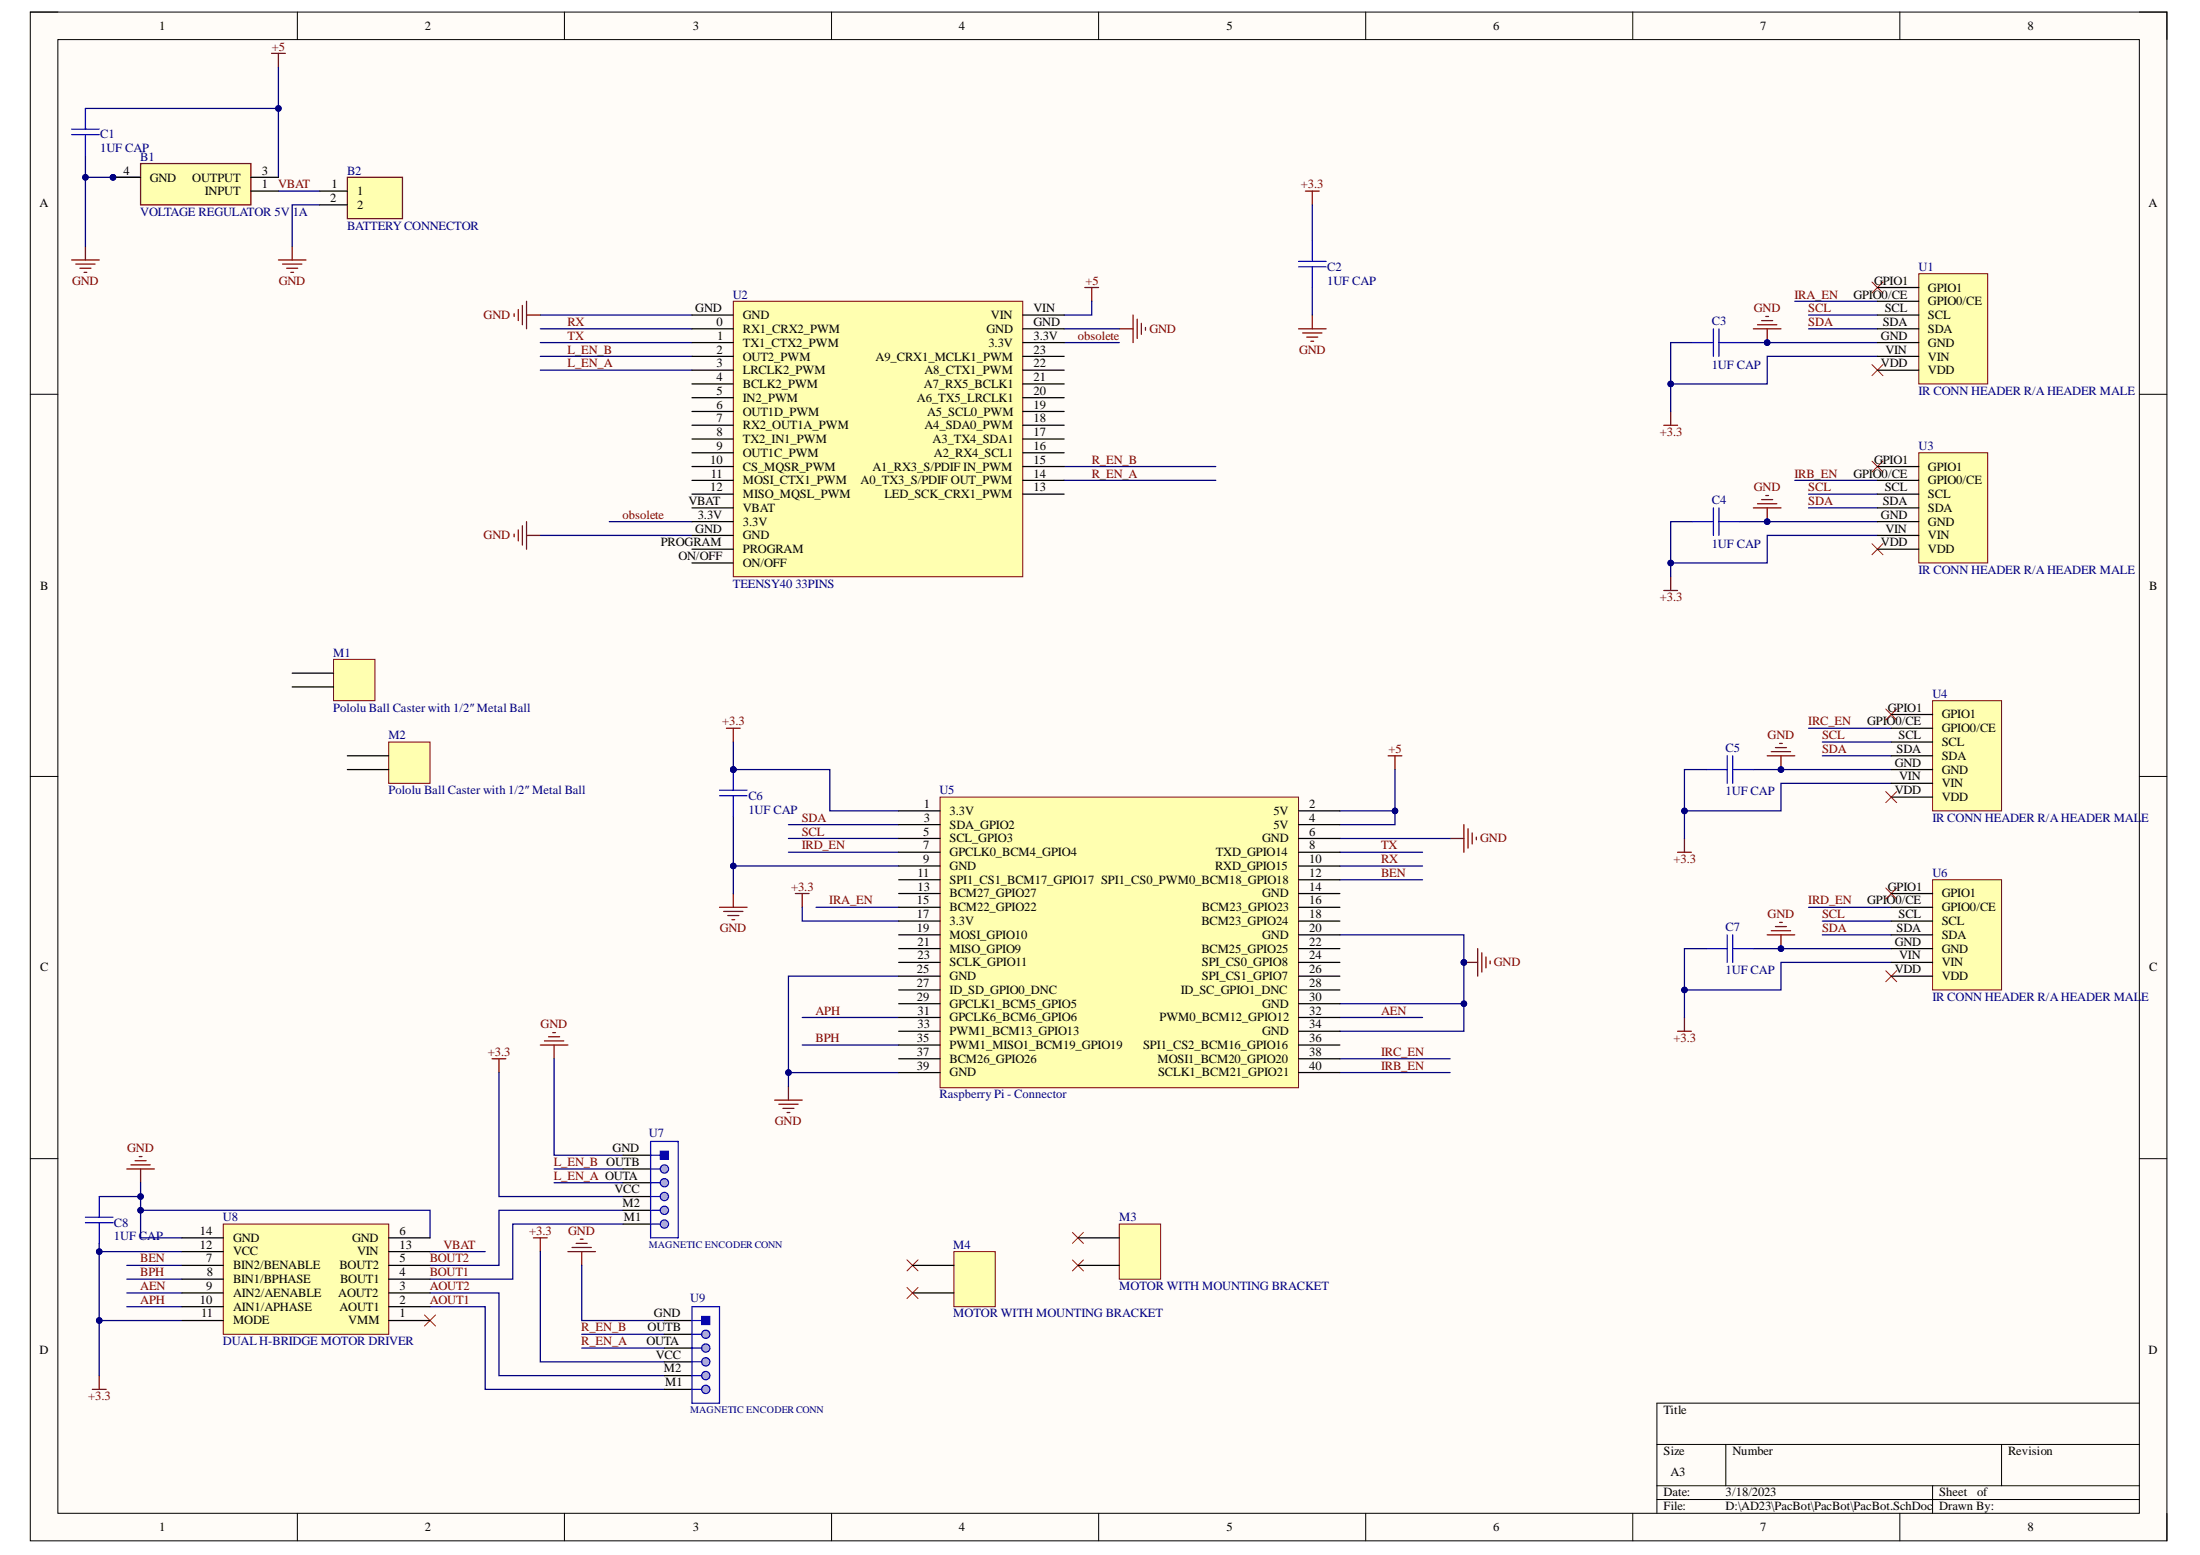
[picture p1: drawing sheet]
# Altium project PacBot.PrjPcb
1 sheet, 23 parts. Net scope: global (net labels, ports and power ports of the same name join across sheets).
Board file: PacBot.PcbDoc

## Sheet PacBot.SchDoc: PacBot PCB
size A3; DrawnBy: Jack Wang; SheetNumber: 1; SheetTotal: 1

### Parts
B1  VOLTAGE REGULATOR 5V 1A  [D2PAK-STB35NF10T4]
B2  BATTERY CONNECTOR  [TE_440054-2]
C1  1UF CAP  [CAPC1608X90N]
C2  1UF CAP  [CAPC1608X90N]
C3  1UF CAP  [CAPC1608X90N]
C4  1UF CAP  [CAPC1608X90N]
C5  1UF CAP  [CAPC1608X90N]
C6  1UF CAP  [CAPC1608X90N]
C7  1UF CAP  [CAPC1608X90N]
C8  1UF CAP  [CAPC1608X90N]
M1  Pololu Ball Caster with 1/2″ Metal Ball  [Ball_Caster]
M2  Pololu Ball Caster with 1/2″ Metal Ball  [Ball_Caster]
M3  MOTOR WITH MOUNTING BRACKET  [MOTOR]
M4  MOTOR WITH MOUNTING BRACKET  [MOTOR]
U1  IR CONN HEADER R/A HEADER MALE  [VL6180X]
U2  TEENSY40 33PINS  [TEENSY40]
U3  IR CONN HEADER R/A HEADER MALE  [VL6180X]
U4  IR CONN HEADER R/A HEADER MALE  [VL6180X]
U5  Raspberry Pi - Connector  [RPY]
U6  IR CONN HEADER R/A HEADER MALE  [VL6180X]
U7  MAGNETIC ENCODER CONN  [61300611121]
U8  DUAL H-BRIDGE MOTOR DRIVER  [DRV8835]
U9  MAGNETIC ENCODER CONN  [61300611121]

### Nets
+3.3: C2.1 C3.1 C4.1 C5.1 C6.2 C7.1 C8.1 U1.VIN U3.VIN U4.VIN U5.1(3.3V) U5.17(3.3V) U6.VIN U7.VCC U8.11(MODE) U8.12(VCC) U9.VCC
+5: B1.3(OUTPUT) C1.1 U2.VIN U5.2(5V) U5.4(5V)
GND: B1.4(GND) B2.2 C1.2 C2.2 C3.2 C4.2 C5.2 C6.1 C7.2 C8.2 U1.GND U2.GND U3.GND U4.GND U5.6(GND) U5.9(GND) U5.20(GND) U5.25(GND) U5.30(GND) U5.34(GND) U5.39(GND) U6.GND U7.GND U8.6(GND) U8.14(GND) U9.GND
AEN: U5.32(PWM0_BCM12_GPIO12) U8.9(AIN2/AENABLE)
AOUT1: U8.2(AOUT1) U9.M1
AOUT2: U8.3(AOUT2) U9.M2
APH: U5.31(GPCLK6_BCM6_GPIO6) U8.10(AIN1/APHASE)
BEN: U5.12(SPI1_CS0_PWM0_BCM18_GPIO18) U8.7(BIN2/BENABLE)
BOUT1: U7.M1 U8.4(BOUT1)
BOUT2: U7.M2 U8.5(BOUT2)
BPH: U5.35(PWM1_MISO1_BCM19_GPIO19) U8.8(BIN1/BPHASE)
IRA_EN: U1.GPIO0/CE U5.15(BCM22_GPIO22)
IRB_EN: U3.GPIO0/CE U5.40(SCLK1_BCM21_GPIO21)
IRC_EN: U4.GPIO0/CE U5.38(MOSI1_BCM20_GPIO20)
IRD_EN: U5.7(GPCLK0_BCM4_GPIO4) U6.GPIO0/CE
L_EN_A: U2.3(LRCLK2_PWM) U7.OUTA
L_EN_B: U2.2(OUT2_PWM) U7.OUTB
obsolete: U2.3.3V
R_EN_A: U2.14(A0_TX3_S/PDIF_OUT_PWM) U9.OUTA
R_EN_B: U2.15(A1_RX3_S/PDIF_IN_PWM) U9.OUTB
RX: U2.0(RX1_CRX2_PWM) U5.10(RXD_GPIO15)
SCL: U1.SCL U3.SCL U4.SCL U5.5(SCL_GPIO3) U6.SCL
SDA: U1.SDA U3.SDA U4.SDA U5.3(SDA_GPIO2) U6.SDA
TX: U2.1(TX1_CTX2_PWM) U5.8(TXD_GPIO14)
VBAT: B1.1(INPUT) B2.1 U8.13(VIN)

Not connected (* = marked no-connect by the designer): M1 1 2; M2 1 2; M3 1* VDD*; M4 1* VDD*; U1 GPIO1* VDD*; U2 4(BCLK2_PWM) 5(IN2_PWM) 6(OUT1D_PWM) 7(RX2_OUT1A_PWM) 8(TX2_IN1_PWM) 9(OUT1C_PWM) 10(CS_MQSR_PWM) 11(MOSI_CTX1_PWM) 12(MISO_MQSL_PWM) 13(LED_SCK_CRX1_PWM) 16(A2_RX4_SCL1) 17(A3_TX4_SDA1) 18(A4_SDA0_PWM) 19(A5_SCL0_PWM) 20(A6_TX5_LRCLK1) 21(A7_RX5_BCLK1) 22(A8_CTX1_PWM) 23(A9_CRX1_MCLK1_PWM) ON/OFF PROGRAM VBAT; U3 GPIO1* VDD*; U4 GPIO1* VDD*; U5 11(SPI1_CS1_BCM17_GPIO17) 13(BCM27_GPIO27) 14(GND) 16(BCM23_GPIO23) 18(BCM23_GPIO24) 19(MOSI_GPIO10) 21(MISO_GPIO9) 22(BCM25_GPIO25) 23(SCLK_GPIO11) 24(SPI_CS0_GPIO8) 26(SPI_CS1_GPIO7) 27(ID_SD_GPIO0_DNC) 28(ID_SC_GPIO1_DNC) 29(GPCLK1_BCM5_GPIO5) 33(PWM1_BCM13_GPIO13) 36(SPI1_CS2_BCM16_GPIO16) 37(BCM26_GPIO26); U6 GPIO1* VDD*; U8 1(VMM)*
